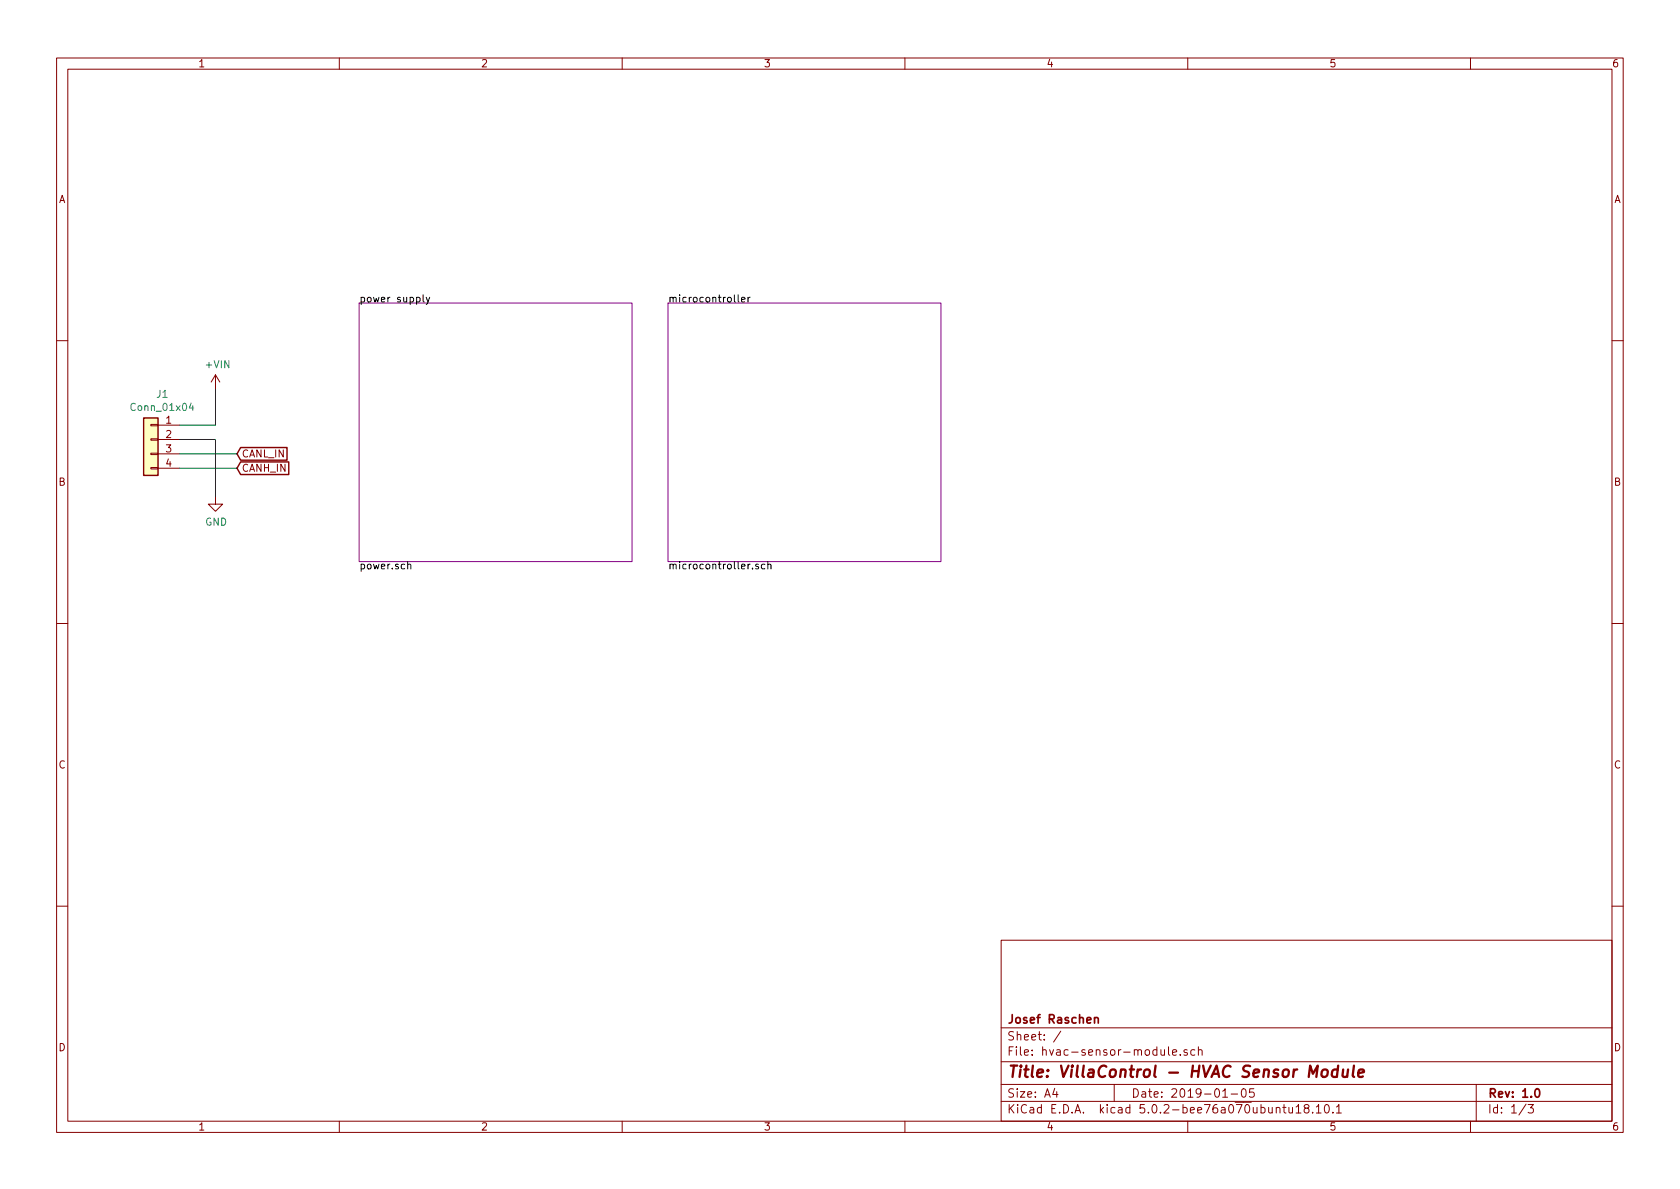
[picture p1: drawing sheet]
EESchema Schematic File Version 4
LIBS:hvac-sensor-module-cache
EELAYER 26 0
EELAYER END
$Descr A4 11693 8268
encoding utf-8
Sheet 1 3
Title "VillaControl - HVAC Sensor Module"
Date "2019-01-05"
Rev "1.0"
Comp "Josef Raschen"
Comment1 ""
Comment2 ""
Comment3 ""
Comment4 ""
$EndDescr
$Sheet
S 2500 2100 1900 1800
U 5C25DDE8
F0 "power supply" 50
F1 "power.sch" 50
$EndSheet
$Sheet
S 4650 2100 1900 1800
U 5C25DF0F
F0 "microcontroller" 50
F1 "microcontroller.sch" 50
$EndSheet
$Comp
L Connector_Generic:Conn_01x04 J1
U 1 1
P 1050 3050
F 0 "J1" H 970 3367 50  0000 C CNN
F 1 "Conn_01x04" H 970 3276 50  0000 C CNN
F 2 "villa-control:WAGO_218-104" H 1050 3050 50  0001 C CNN
F 3 "~" H 1050 3050 50  0001 C CNN
	1    1050 3050
	-1   0    0    -1  
$EndComp
Text GLabel 1650 3150 2    50   Input ~ 0
CANL_IN
Text GLabel 1650 3250 2    50   Input ~ 0
CANH_IN
$Comp
L villa-control:+VIN #PWR050
U 1 1
P 1500 2700
F 0 "#PWR050" H 1500 2550 50  0001 C CNN
F 1 "+VIN" H 1515 2873 50  0000 C CNN
F 2 "" H 1500 2700 50  0001 C CNN
F 3 "" H 1500 2700 50  0001 C CNN
	1    1500 2700
	1    0    0    -1  
$EndComp
$Comp
L power:GND #PWR052
U 1 1
P 1500 3450
F 0 "#PWR052" H 1500 3200 50  0001 C CNN
F 1 "GND" H 1505 3277 50  0000 C CNN
F 2 "" H 1500 3450 50  0001 C CNN
F 3 "" H 1500 3450 50  0001 C CNN
	1    1500 3450
	1    0    0    -1  
$EndComp
Wire Wire Line
	1250 3050 1500 3050
Wire Wire Line
	1500 3050 1500 3450
Wire Wire Line
	1250 2950 1500 2950
Wire Wire Line
	1500 2950 1500 2700
Wire Wire Line
	1250 3150 1650 3150
Wire Wire Line
	1250 3250 1650 3250
$EndSCHEMATC
